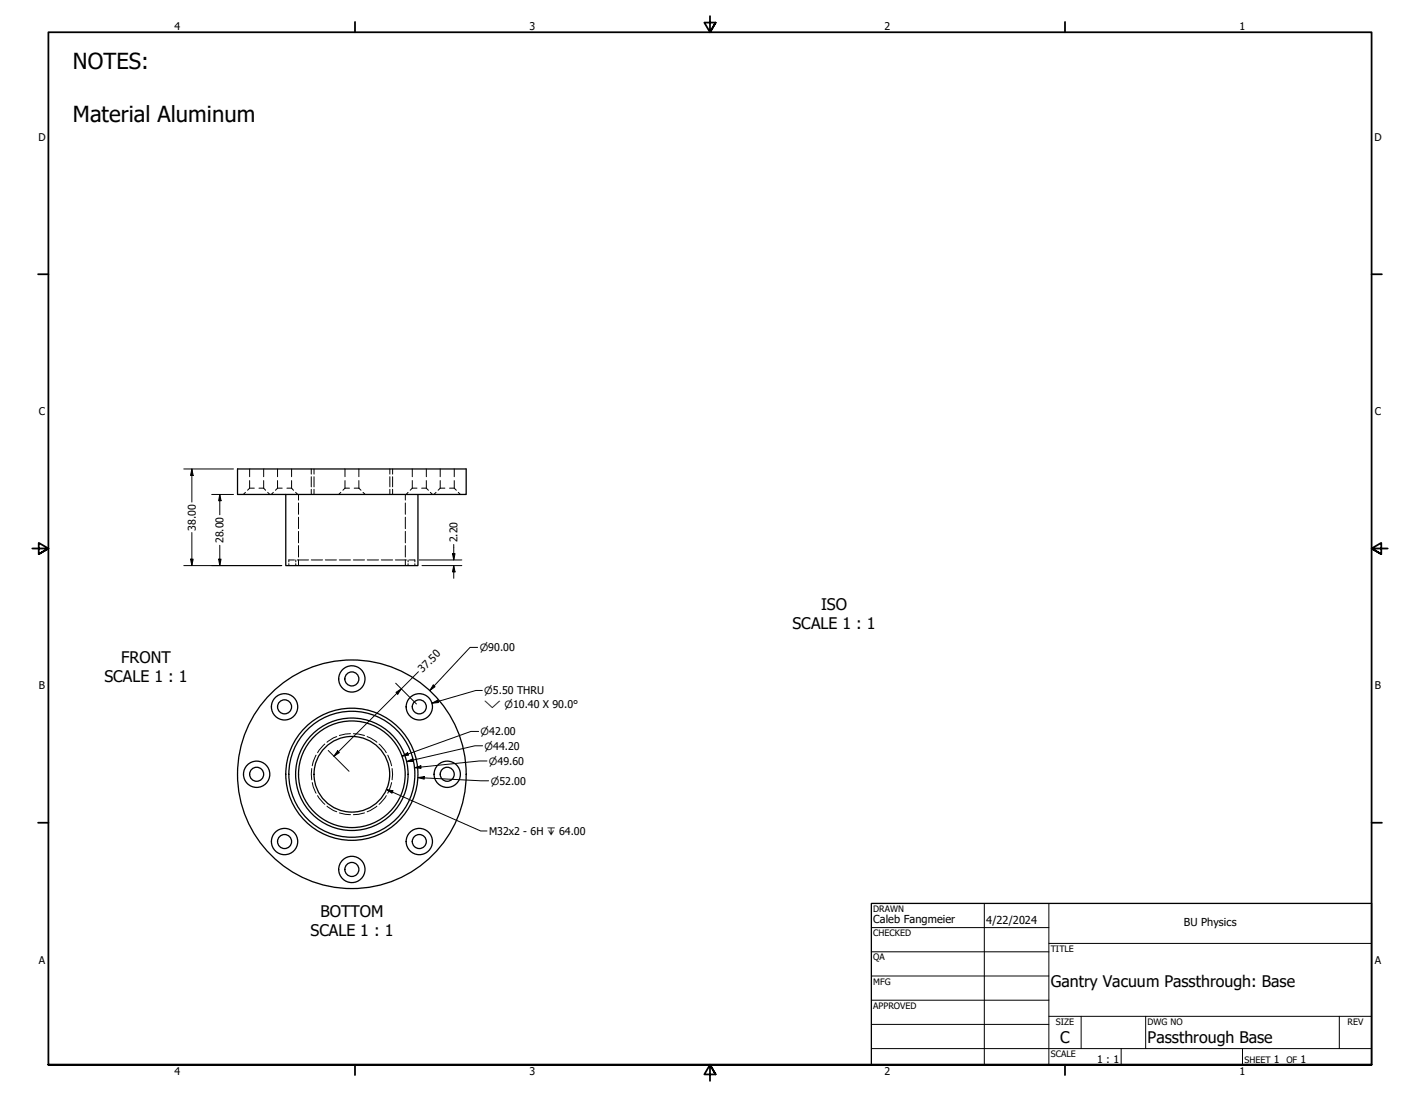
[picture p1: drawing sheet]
<svg xmlns="http://www.w3.org/2000/svg" width="559mm" height="432mm" viewBox="0 0 559 432" stroke-linecap="round" stroke-linejoin="round" font-family="sans-serif">
<!-- layer: Hidden (ANSI) -->
<g fill="none" stroke="#000" stroke-width=".39">
<path d="M96.6 193.8l-.8 .8M98.2 192.2h1.9M98.2 192.2l-.8 .8M98.2 184.6v3M98.2 189.2v3M101.9 192.2h1.9M103.8 192.2l.7 .8M103.8 184.6v3M103.8 189.2v3M105.3 193.8l.9 .8M107.6 193.8l-.9 .8M109.2 192.2h1.9"/>
<path d="M109.2 192.2l-.8 .8M109.2 184.6v3M109.2 189.2v3M112.9 192.2h1.8M114.7 192.2l.8 .8M114.7 184.6v3M114.7 189.2v3M116.3 193.8l.9 .8M117.5 194.6v2.2M117.5 198v4.4M123.6 184.6v2M123.6 187.6v4"/>
<path d="M123.6 192.6v2M134.1 193.8l-.8 .8M135.8 192.2h1.7M135.8 192.2l-.9 .8M135.8 184.6v3M135.8 189.2v3M139.4 192.2h1.8M141.2 192.2l.8 .8M141.2 184.6v3M141.2 189.2v3M142.9 193.8l.8 .8M153.4 184.6v2"/>
<path d="M153.4 187.6v4M153.4 192.6v2M159.5 194.6v2.2M159.5 198v4.4M160.6 193.8l-.8 .8M162.2 192.2h1.9M162.2 192.2l-.8 .8M162.2 184.6v3M162.2 189.2v3M165.9 192.2h1.9M167.8 192.2l.8 .8M167.8 184.6v3"/>
<path d="M167.8 189.2v3M169.4 193.8l.8 .8M171.6 193.8l-.8 .8M173.2 192.2h1.9M173.2 192.2l-.8 .8M173.2 184.6v3M173.2 189.2v3M176.9 192.2h1.9M178.8 192.2l.8 .8M178.8 184.6v3M178.8 189.2v3M180.3 193.8l.9 .8"/>
<path d="M117.5 203.6v4.5M117.5 209.2v4.5M117.5 214.8v4.5M159.5 203.6v4.5M159.5 209.2v4.5M159.5 214.8v4.5M113.7 221.9v.7M115.9 220.4h-2.2v.8M116.4 220.4v.8M116.4 221.9v.7M117 220.4h4.4M117.5 220.4v2.2"/>
<path d="M122.5 220.4h4.4M128 220.4h4.4M133.5 220.4h4.4M139.1 220.4h4.3M144.5 220.4h4.5M150.1 220.4h4.4M155.6 220.4h4.4M159.5 220.4v2.2M160.6 220.4v.8M160.6 221.9v.7M161.1 220.4h2.2v.8M163.3 221.9v.7"/>
</g>
<!-- layer: Hidden Narrow (ANSI) -->
<g fill="none" stroke="#000" stroke-width=".39">
<path d="M122.5 184.6v2M122.5 187.6v4M122.5 192.6v2M154.5 184.6v2M154.5 187.6v4M154.5 192.6v2M124.4 297.2l-1.1 2.6-.4 1.6M127.8 292.9l-2.8 3.4M132.5 289.9l-1.3 .5-2.5 1.8M137.9 288.8l-4.4 .7M139.1 288.8l4.3 .7M144.5 289.9l3.8 2.3"/>
<path d="M149.2 292.9l2.8 3.4M152.6 297.2l1.5 4.2M122.7 302.5v4.5M122.9 308l.4 1.7 1.1 2.5M125 313.2l2.8 3.4M128.7 317.3l2.5 1.7 1.3 .5M133.5 320l4.4 .7M143.4 320l-4.3 .7M148.3 317.3l-3.8 2.2M152 313.2l-2.8 3.4M154.1 308l-1.5 4.2M154.3 302.5v4.5"/>
</g>
<!-- layer: Visible (ANSI) -->
<g fill="none" stroke="#000" stroke-width=".51">
<path d="M93.5 184.6h90v10h-90zM112.5 194.6v28h52v-28"/>
<circle cx="112" cy="278.2" r="2.76"/>
<circle cx="112" cy="278.2" r="5.2"/>
<circle cx="138.5" cy="267.2" r="2.76"/>
<circle cx="138.5" cy="267.2" r="5.2"/>
<circle cx="165" cy="278.2" r="2.76"/>
<circle cx="165" cy="278.2" r="5.2"/>
<circle cx="101" cy="304.8" r="2.76"/>
<circle cx="101" cy="304.8" r="5.2"/>
<circle cx="138.5" cy="304.8" r="45"/>
<circle cx="138.5" cy="304.8" r="22.1"/>
<circle cx="138.5" cy="304.8" r="14.9"/>
<circle cx="138.5" cy="304.8" r="21"/>
<circle cx="138.5" cy="304.8" r="26"/>
<circle cx="138.5" cy="304.8" r="24.8"/>
<circle cx="176" cy="304.8" r="2.76"/>
<circle cx="176" cy="304.8" r="5.2"/>
<circle cx="112" cy="331.2" r="2.76"/>
<circle cx="112" cy="331.2" r="5.2"/>
<circle cx="165" cy="331.2" r="2.76"/>
<circle cx="165" cy="331.2" r="5.2"/>
<circle cx="138.5" cy="342.2" r="2.76"/>
<circle cx="138.5" cy="342.2" r="5.2"/>
</g>
<!-- layer: Border (ANSI) -->
<g fill="none" stroke="#000" stroke-width=".7">
<path d="M139.7 8.6v4.1M279.4 6.3v6.4l-2.2-3.8h4.4l-2.2 3.8 2.2-3.8M419.1 8.6v4.1M15 107.9h4M539.8 107.9h4M12.7 215.9h6.3l-3.8-2.2v4.4l3.8-2.2-3.8 2.2M546.1 215.9h-6.3l3.8-2.2v4.4l-3.8-2.2 3.8 2.2M15 323.8h4M539.8 323.8h4M19 419.1v-406.4h520.8v406.4h-520.8h520.8M139.7 419.1v4.1M419.1 419.1v4.1"/>
<path d="M281.6 422.9l-2.2-3.8 2.2 3.8h-4.4l2.2-3.8v6.3"/>
</g>
<!-- layer: Title (ANSI) -->
<g fill="none" stroke="#000" stroke-width=".39">
<path d="M387.3 355.6v63.5M412.7 355.6v63.5M342.9 365.1h69.8M342.9 374.6h69.8M412.7 371.3h127.1M342.9 384.2h69.8M342.9 393.7h69.8M342.9 412.7h196.9M342.9 403.2h69.8M412.7 400h127.1M425.4 400v12.7M441.2 412.7v6.4"/>
<path d="M450.8 400v12.7M488.9 412.7v6.4M527 400v12.7"/>
</g>
<path d="M342.9 355.6h196.9v63.5h-196.9z" fill="none" stroke="#000" stroke-width=".51"/>
<!-- layer: Dimension (ANSI) -->
<g fill="none" stroke="#000" stroke-width=".39">
<path d="M72.3 184.6h19.6M75.5 184.6l.5 2.5h-1zM75.5 184.6v13M83.3 194.6h8.6M86.5 194.6l.5 2.5h-1zM86.5 194.6v8M75.5 209.6v13M86.5 214.6v8M178.1 217.9h1l-.5 2.5zM178.6 214.3v6.1M72.3 222.6h38.6M75 220.1h1l-.5 2.5z"/>
<path d="M86 220.1h1l-.5 2.5zM164.9 220.4h16.8M166.1 222.6h15.6M178.6 222.6l.5 2.5h-1zM178.6 222.6v5M188 254.8h-3l-15.8 17M155.7 268.9l8.2 8.2M155.8 272.5l2.1-1.4-1.4 2.1zM164.7 264.4l-33.3 33.3M170.5 269.6l.7 .7-2 1.5zM129.2 295.4l8.2 8.2M132.8 295.5l.7 .7-2.1 1.5z"/>
<path d="M158.2 297.6l2.2-1.3 .4 .9zM160 299.8l2.4-1.1 .2 1zM188.3 287.9h-3l-27.1 9.7M189.9 293.6h-3l-26.9 6.2M191.6 299.5h-2.9l-25.6 2.7M163.1 302.2l2.5-.8 .1 1.1zM164.5 306.1l2.4-.4v1zM164.5 306.1l27.8 1.2"/>
</g>
<g fill="#000">
<path d="M75.5 184.6l.5 2.5h-1zM86.5 194.6l.5 2.5h-1zM178.1 217.9h1l-.5 2.5zM75 220.1h1l-.5 2.5zM86 220.1h1l-.5 2.5zM178.6 222.6l.5 2.5h-1zM155.8 272.5l2.1-1.4-1.4 2.1zM170.5 269.6l.7 .7-2 1.5zM132.8 295.5l.7 .7-2.1 1.5zM158.2 297.6l2.2-1.3 .4 .9zM160 299.8l2.4-1.1 .2 1zM163.1 302.2l2.5-.8 .1 1.1z"/>
<path d="M164.5 306.1l2.4-.4v1z"/>
</g>
<!-- layer: Symbol (ANSI) -->
<path d="M170 276.8l2.3-1.2 .2 .9zM189.8 271.8h-2.5l-17.3 5M152.1 310.8l2.5 .5-.4 .9zM152.1 310.8l37.1 16.3h2.4" fill="none" stroke="#000" stroke-width=".39"/>
<path d="M170 276.8l2.3-1.2 .2 .9zM152.1 310.8l2.5 .5-.4 .9z" fill="#000"/>
<g font-size="8.7">
<text x="28.7" y="27.3">NOTES:</text>
<text x="28.7" y="48.2">Material Aluminum</text>
</g>
<g font-size="6.3">
<text x="323.1" y="240.2">ISO</text>
<text x="311.8" y="247.8">SCALE 1 : 1</text>
<text x="47.7" y="261">FRONT</text>
<text x="41.1" y="268.5">SCALE 1 : 1</text>
<text x="126.1" y="360.9">BOTTOM</text>
<text x="122.2" y="368.4">SCALE 1 : 1</text>
<text x="413.5" y="388.5">Gantry Vacuum Passthrough: Base</text>
<text x="417.2" y="410.6">C</text>
<text x="451.6" y="410.7">Passthrough Base</text>
</g>
<g font-size="4.3">
<text x="343.7" y="363.5">Caleb Fangmeier</text>
<text x="388.1" y="363.7">4/22/2024</text>
<text x="465.9" y="364.7">BU Physics</text>
</g>
<g font-size="4.2">
<text x="68.7" y="11.7">4</text>
<text x="208.4" y="11.7">3</text>
<text x="348.1" y="11.7">2</text>
<text x="487.8" y="11.7">1</text>
<text x="15.1" y="55.5">D</text>
<text x="540.9" y="55.5">D</text>
<text x="15.2" y="163.4">C</text>
<text x="541" y="163.4">C</text>
<text x="77" y="208.9" transform="rotate(-90 77 208.9)">38.00</text>
<text x="88" y="213.8" transform="rotate(-90 88 213.8)">28.00</text>
<text x="180.1" y="213.5" transform="rotate(-90 180.1 213.5)">2.20</text>
<text x="166.3" y="264.9" transform="rotate(-45 166.3 264.9)">37.50</text>
<text x="15.3" y="271.4">B</text>
<text x="541.1" y="271.4">B</text>
<text x="192.5" y="328.6">M32x2 - 6H ↧ 64.00</text>
<text x="15.2" y="379.3">A</text>
<text x="541" y="379.3">A</text>
<text x="431.7" y="418.3">1 : 1</text>
<text x="501.3" y="418.3">1</text>
<text x="511.8" y="418.3">1</text>
<text x="68.7" y="423.2">4</text>
<text x="208.4" y="423.2">3</text>
<text x="348.1" y="423.2">2</text>
<text x="487.8" y="423.2">1</text>
</g>
<g font-size="3.9">
<text x="188.8" y="256.3">⌀90.00</text>
<text x="190.6" y="273.3">⌀5.50 THRU</text>
<text x="190.6" y="278.6">⌵ ⌀10.40 X 90.0°</text>
<text x="189.1" y="289.4">⌀42.00</text>
<text x="190.7" y="295.1">⌀44.20</text>
<text x="192.4" y="301">⌀49.60</text>
<text x="193.1" y="308.8">⌀52.00</text>
</g>
<g font-size="3.5">
<text x="343.7" y="358.9">DRAWN</text>
<text x="343.7" y="368.5">CHECKED</text>
<text x="413.5" y="374.6">TITLE</text>
<text x="343.7" y="378">QA</text>
<text x="343.7" y="387.5">MFG</text>
<text x="343.7" y="397.1">APPROVED</text>
<text x="415.5" y="403.4">SIZE</text>
<text x="451.6" y="403.4">DWG NO</text>
<text x="530.3" y="403.4">REV</text>
<text x="413.5" y="416.1">SCALE</text>
<text x="489.7" y="418.3">SHEET</text>
<text x="506.2" y="418.3">OF</text>
</g>
</svg>
